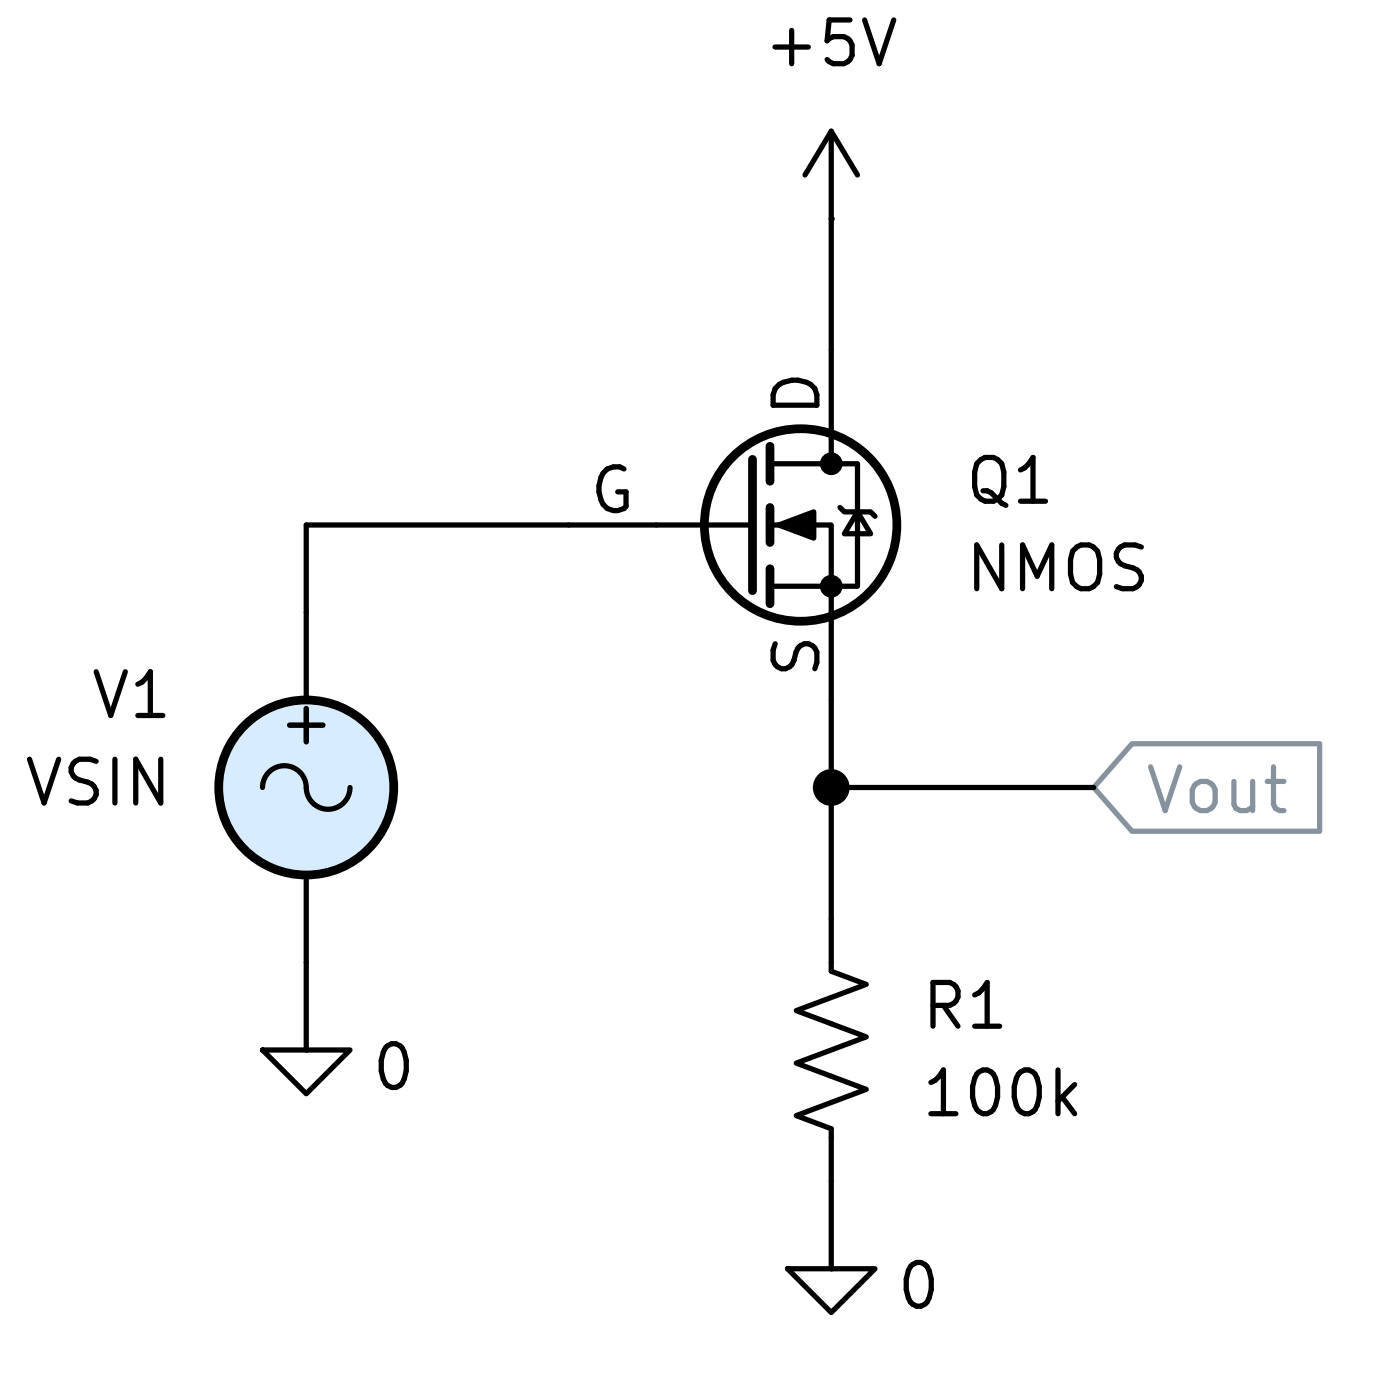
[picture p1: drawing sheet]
<svg xmlns="http://www.w3.org/2000/svg" width="41mm" height="41mm" viewBox="0 0 41 41" stroke-linecap="round" stroke-linejoin="round" font-family="sans-serif">
<g fill="none" stroke="#000" stroke-width=".15">
<path d="M21.8 15.2h-12.9v5.1M22.4 15.2h1.7v13l1 .4-2 .7 2 .8-2 .8 2 .7-2 .8 1 .4v4M22.4 13.5h2.5v3.5h-2.5M24.1 6.3h.1M24.1 3.8v9.7M24.1 3.8l-.7 1.3M24.1 3.8l.8 1.3M24.4 14.7l.1 .2h.8l.1 .1M24.9 14.9l.4 .6h-.8zM25.9 .6l-.4 1.2M7.6 30.5h2.6l-1.3 1.2zM7.6 22.9a.65 .65 0 0 1 .8-.7 .65 .65 0 0 1 .5 .8 .64 .64 0 0 0 .7 .5 .64 .64 0 0 0 .6-.6"/>
<path d="M8.9 30.5h.1M8.9 25.4v5.1M22.9 36.8h2.5l-1.3 1.3zM24.1 36.8h.1M24.1 22.9h7.6M30.8 31.8l.4 .5M31.2 31.5l-.5 .5"/>
</g>
<g fill="none" stroke="#000" stroke-width=".25">
<path d="M21.8 13.3v3.8M22.4 13v1M22.4 14.7v1M22.4 16.5v1"/>
<circle cx="23.2" cy="15.2" r="2.79"/>
<circle cx="8.9" cy="22.9" r="2.54"/>
</g>
<g fill="#000" stroke="#000" stroke-width=".15">
<path d="M22.6 15.2l1-.3v.7z"/>
<circle cx="24.1" cy="17" r=".25"/>
<circle cx="24.1" cy="13.5" r=".25"/>
<circle cx="24.1" cy="22.9" r=".46"/>
</g>
<circle cx="8.9" cy="22.9" r="2.54" fill="#d7ecff" stroke="#d7ecff" stroke-width=".03"/>
<path d="M32.9 21.6h5.4v2.5h-5.4l-1.2-1.2z" fill="none" stroke="#86939f" stroke-width=".15"/>
<g font-size="1.8">
<text x="22.1" y="2.1">+5V</text>
<text x="17" y="15">G</text>
<text x="23.9" y="12.2" transform="rotate(-90 23.9 12.2)">D</text>
<text x="27.9" y="17.4">NMOS</text>
<text x="27.9" y="14.8">Q1</text>
<text x=".6" y="23.6">VSIN</text>
<text x="2.6" y="21.1">V1</text>
<text x="8" y="21.8">+</text>
<text x="23.9" y="19.8" transform="rotate(-90 23.9 19.8)">S</text>
<text x="10.7" y="31.9">0</text>
<text x="26.7" y="30.1">R1</text>
<text x="26.7" y="32.6">100k</text>
<text x="26" y="38.2">0</text>
</g>
<text font-size="1.8" fill="#86939f" x="33.2" y="23.8">Vout</text>
</svg>
